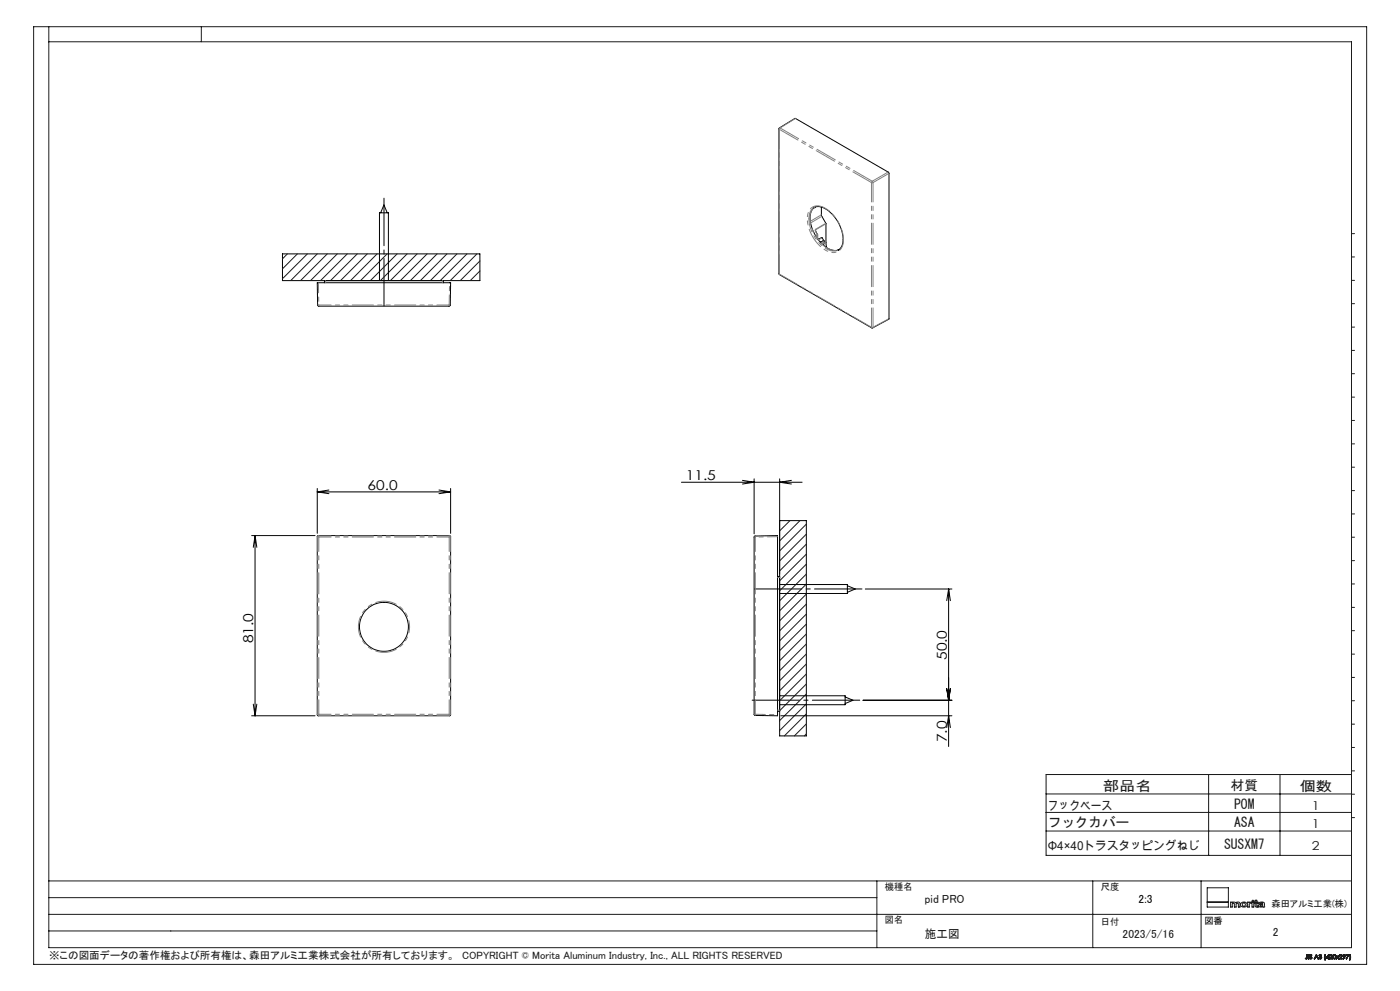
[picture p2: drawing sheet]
<svg xmlns="http://www.w3.org/2000/svg" width="420mm" height="297mm" viewBox="0 0 420 297" stroke-linecap="round" stroke-linejoin="round" font-family="sans-serif">
<g fill="none" stroke="#191924" stroke-width=".3">
<path d="M10.1 8h399.9v281h-399.9zM14.6 8v276h390.8v-271.5h-390.8M60.4 8v4.5M86.2 76.1l-1.5 1.5M89.2 76.1l-4.5 4.5M92.2 76.1l-7.5 7.4M95.2 76.1l-8 8M98.2 76.1l-8 8M101.2 76.1l-8 8M104.2 76.1l-8 8M107.2 76.1l-8 8M110.2 76.1l-8 8"/>
<path d="M113.1 76.1l-7.9 8M116.1 76.1l-7.9 8M119.1 76.1l-8 8M122.1 76.1l-8 8M125.1 76.1l-8 8M128.1 76.1l-8 8M131.1 76.1l-8 8M134.1 76.1l-8 8M137.1 76.1l-8 8M140.1 76.1l-8 8M143.1 76.1l-8 8M144 78.2l-5.9 5.9"/>
<path d="M405.4 70h1M405.4 77h1M144 81.2l-2.9 2.9M405.4 84h1M405.4 91h1M405.4 98h1M405.4 105h1M405.4 112h1M405.4 119h1M405.4 126h1M405.4 133h1M234 156l-.1 .1"/>
<path d="M237 156l-3.1 3.1M240 156l-6.1 6.1M241.9 157.1l-8 8M405.4 140h1M405.4 147h1M405.4 154h1M241.9 160.1l-8 8M241.9 163.1l-8 8M241.9 166.1l-8 8M241.9 169.1l-8 8M241.9 172l-8 8.1M241.9 175l-8 8.1"/>
<path d="M241.9 178l-8 8.1M405.4 161h1M405.4 168h1M405.4 175h1M241.9 181l-8 8.1M241.9 184l-8 8M241.9 187l-8 8M241.9 190l-8 8M241.9 193l-8 8M241.9 196l-8 8M241.9 199l-8 8M405.4 182h1"/>
<path d="M405.4 189h1M405.4 196h1M241.9 202l-8 8M241.9 205l-8 8M241.9 208l-8 8M241.9 211l-8 8M241.9 214l-6.6 6.6M241.9 217l-3.6 3.6M241.9 220l-.6 .6M405.4 203h1M405.4 210h1M405.4 217h1"/>
<path d="M313.8 237.9h91.6M362.6 232.1v24.3M384 232.1v24.3M405.4 232.1h-91.6v24.3h91.6M405.4 224h1M405.4 231h1M405.4 238h1M313.8 243.5h91.6M313.8 249.1h91.6M405.4 245h1M14.6 279h248.5M14.6 274h390.8"/>
<path d="M14.6 269h248.5M14.6 264h390.8M263.1 264v20M327.8 264v20M360.3 264v20M362.2 270.4h6.3M362.2 266.1h6.3v5.7h-6.3zM369.2 270.4h.5v.1l.5-.2 .5 .3a.74 .74 0 0 1 1.3 .2v1h-.5v-.9a.34 .34 0 0 0-.4-.3 .34 .34 0 0 0-.3 .4v.8h-.5v-.9a.32 .32 0 0 0-.3-.3 .32 .32 0 0 0-.3 .4v.8h-.5zM372.4 270.6a.96 .96 0 0 1 1.2-.3 .96 .96 0 0 1 .5 1.2 1 1 0 0 1-1.2 .4 1 1 0 0 1-.7-1.1zM374.3 270.4h.5v.1l.7-.2v.3l-.7 .3v.9h-.5zM375.6 270.4h.5v1.4h-.5zM376.6 269.8h.4v.6h.4v.2h-.4v.9l.4 .1v.3l-.8-.2v-1.1h-.3v-.2h.3z"/>
<path d="M377.7 270.6a.96 .96 0 0 1 1.1-.2 .96 .96 0 0 1 .5 1.1l.1 .3-.6-.1a.79 .79 0 0 1-1.3-.4l.4-.3a.65 .65 0 0 0 .9-.4l-1.2 .2zM378 271.3l.8-.2a.44 .44 0 0 1-.3 .5 .44 .44 0 0 1-.5-.2zM391.7 287.2l-.1 .1M392.1 286.9l-.2 .4-.2-.1M392.1 286.9l-.1 .4-.3-.1M392.1 286.9v-.8l.1 .8M392.2 286.9v.4h-.6M392.2 286.9l-.2 .5-.4-.1M392.5 286.1l.2 1.3zM392.9 287.1h-.1M393.5 286.4l-.4-.1 .5 .9-.4 .2-.4-.3M393.5 286.4l-.4-.2 .1 .4a.41 .41 0 0 1 .3 .6 .41 .41 0 0 1-.7-.1"/>
<path d="M393.6 286.3l-.5-.2-.2 .2 .6 .8-.4 .2-.2-.2M393.6 286.3l-.6-.1-.1 .3 .6 .6-.3 .2-.3-.2M393.6 286.3l-.1 .1M394.9 286.1l.6 1.3-.3-.5h-.6l-.3 .5zM394.9 286.4l.2 .4h-.4zM395.6 287h.2M395.7 286.4l.5-.3 .3 .8-.4 .5-.4-.1-.1-.3M395.7 286.4l.3-.3a.32 .32 0 0 1 .4 .1 .32 .32 0 0 1-.1 .5 .42 .42 0 0 1 0 .7 .42 .42 0 0 1-.7-.4M395.7 286.4h.1M395.8 286.4l.3-.2 .2 .1-.3 .3M395.8 286.4l.2-.2 .3 .1-.3 .3M396 286.7l.3 .1v.4l-.3 .1-.2-.3"/>
<path d="M396 286.7h.1a.3 .3 0 0 1 .3 .4 .3 .3 0 0 1-.3 .2 .3 .3 0 0 1-.3-.3M396 286.6v.1M397.5 287.7h.1M397.5 286.1l-.2 .7 .2 .9M397.5 286.1l-.2 .6 .2 1M397.5 286.1h.2M397.7 286.1l-.2 .6 .1 1M398.5 286.4v.5h-.4zM398.6 286.1h.1M398.6 286.1l.1 1-.2 .3v-.3h-.7zM398.9 286.5l.2-.4 .5 .1 .1 .3-.2 .4M398.9 286.5a.42 .42 0 0 1 .6-.3 .42 .42 0 0 1 0 .7"/>
<path d="M398.9 286.5h.1M399 286.5l.2-.3h.3l.1 .3-.3 .3M399 286.5a.3 .3 0 0 1 .4-.3 .3 .3 0 0 1 .1 .5l-.2 .1M399.3 286.8l-.4 .6h.8l-.6-.1 .4-.4M400 286.2h.6v1.1a.61 .61 0 0 1-.8-.3 .61 .61 0 0 1 .2-.8zM401.8 286.5l.2-.4 .5 .1 .1 .3-.2 .4M401.8 286.5a.43 .43 0 0 1 .6-.4 .43 .43 0 0 1 0 .8M401.8 286.5h.1M401.9 286.5l.2-.3h.3l.1 .3-.3 .3M401.9 286.5a.29 .29 0 0 1 .4-.3 .29 .29 0 0 1 .1 .5l-.2 .1M402.2 286.8l-.5 .6M402.4 286.9l-.4 .4 .6 .1h-1.1l-.3-.4-.4 .4 .4-.5-.4-.4 .4 .3 .5-.3-.4 .4 .4 .5"/>
<path d="M403 286.3h.4v.4h-.4zM403.3 286.8l-.5-.3 .4-.4 .4 .2-.1 .5M403.3 286.8a.39 .39 0 0 1-.4-.5 .39 .39 0 0 1 .6-.2 .39 .39 0 0 1 0 .6v.1M403.3 286.8l-.3 .6 .5-.6M403.9 286.1h.8l-.7 1.3 .5-1.2zM404.8 287.7h.2M404.9 286.1l.1 1-.2 .6M404.9 286.1h.1M405 286.1l.2 1.1-.2 .5M405 286.1l.2 1-.2 .6"/>
<circle cx="373.2" cy="271.1" r=".5"/>
<circle cx="375.9" cy="270" r=".24"/>
<circle cx="400.3" cy="286.8" r=".46"/>
</g>
<path d="M115.2 91.7v-32.3M226.3 176.5h32.3M225.6 209.8h32.3" fill="none" stroke="#000" stroke-width=".3" stroke-dasharray="30.5 1.3 1.3 1.3" stroke-dashoffset="16.2"/>
<g fill="none" stroke="#000" stroke-width=".3">
<path d="M233.8 38.4l4.7-2.9 28.2 16.3v43.8l-4.9 2.7-28.1-16.2zM84.7 76.1h59.3v8h-59.3zM114.2 63.8l1-2.4 1 2.4M243.9 62.5a6.7 6.7 0 0 0 .2 7 9.2 9.2 0 0 0 6.1 5.6l1.5-.2M244.1 62.2v.1a4.3 4.3 0 0 1 5 1.3 10.5 10.5 0 0 1 3.6 9.8l-.4 .8-.8 .8M244.3 62.2l-.5 .3M244.3 62.2h.1M244.6 69l.7 1.3v1.3M244.6 62l-.3 .2M245.4 71.7l1.2-.5 .5 .9M246.4 62.1l.1 2.5 1.3 2.4 .1 7.2M247.1 72.1v.9"/>
<path d="M247.1 72.1l-1 .5M247.1 72.1l-.9 .6M247.1 73l-.4 .2M247.1 72.1h.1M247.1 73v.6M95.2 84.7h40l-.1 6.8-.3 .3h-39.2l-.3-.3zM97.7 84.1h-.4v.6M113.8 84.1v-20.3h2.7v20.3M132.7 84.1h.3v.6M95.2 146.4v13.4M95.2 147.4h40M95.2 147.4l3.5 .6"/>
<path d="M98.7 146.9l-3.5 .5M131.7 146.9l3.5 .5M135.2 146.4v13.4M135.2 147.4l-3.5 .6M204.4 144.5h36.2M222.7 144l3.5 .5-3.5 .6M226.2 143.5v16.5M233.9 143.5v77.1h8v-64.6h-8M237.4 144l-3.5 .5 3.5 .6M75.5 160.5h19M76.5 160.5v54M76.5 160.5l.5 3.5"/>
<path d="M76.5 160.5l-.5 3.5M95.2 160.7h39.9l-.1 53.8-39.8-.1zM226.3 160.7l7-.2v54l-6.8-.1-.3-.3zM233.3 172.8h.6v.3M233.9 175.2h20.3v2.7h-20.3M254.2 175.5l2.4 1-2.4 1M259.6 176.5h26M284.6 176.5v47.2M284.6 176.5l.5 3.5M284.6 176.5l-.6 3.5M75.5 214.5h19M76 211l.5 3.5"/>
<path d="M77 211l-.5 3.5M233.9 212.9v.3h-.6M233.9 208.5h19.6v2.7h-19.6M234.2 214.5h51.4M253.5 208.9l2.4 1-2.4 1M258.9 209.9h26.7M284 206.4l.6 3.5 .5-3.5M284 218l.6-3.5 .5 3.5"/>
<circle cx="115.2" cy="187.8" r="7.3"/>
</g>
<path d="M95.6 161v53.1M135.1 161v53.1M226.6 161v53.1M95.3 214.1v-53.1M134.8 214.1v-53.1" fill="none" stroke="#808080" stroke-width=".3" stroke-dasharray="6.3 1.3 1.3 1.3 1.3 1.3" stroke-dashoffset="2"/>
<g fill="none" stroke="#808080" stroke-width=".3" stroke-dasharray="6.3 1.3 1.3 1.3 1.3 1.3">
<path d="M233.8 38.8l.2-.5M233.8 38.8l-.1-.2M234 38.3h-.2M238.7 35.5l-4.7 2.8M261.7 54.3l-.3 .4M261.7 54.3l4.8-2.8M261.9 54.7h-.5M261.9 54.7l-.2-.4M266.7 51.9l-4.8 2.8M243.1 66.3l3.3-1.9M244.1 62.3a3.7 3.7 0 0 0-1.4 3.3M244.3 62.2l.3-.2"/>
<path d="M244.7 68.7l3.1-1.8M244.7 68.7v.2M244.7 69.4v-.7M244.7 68.9l-.1 .1M244.7 68.9v.4M244.7 69.3v.1M244.8 70.8l.1-.3M244.9 70.8v-.1M244.9 70.5l.3-.2M244.9 70.5v.2M244.9 70.7v.3M245.2 70.3l-.5-.9"/>
<path d="M245.3 70.5l-.1-.2M245.3 70.5l-.4 .2M245.3 71.5v-1M245.3 70.3h-.1M245.3 70.4v.1M245.4 71.7l.2 .1M245.5 71.8h.1M246.3 72.7l.9-.5M246.6 64.8l-3.4 2M246.6 73.1l.7-.4M246.7 71.3l-1.1 .5M247.2 72.9l-.5 .3"/>
<path d="M247.3 72.6l-.8 .4M247.8 72.6l-.7 .4M247.8 67l-3.1 1.9M95.6 91.4h-.3M95.6 91.7v-.3M97.7 84.1v.6M132.7 84.7v-.6M134.8 91.4v.3M135.1 91.4h-.3M233.8 82.1l-.1-.1M233.8 82.1l.1 .2M261.5 98.2l-.1-.1"/>
<path d="M261.8 98.2l.1-.1M261.9 98.1h-.5M261.9 98.1l4.8-2.6M95.3 161l-.1-.2M95.5 160.5l.1 .1M95.6 161h-.3M95.6 160.6l-.3 .4M95.6 161v-.4M134.8 160.6v.4M134.8 160.6l.1-.1M135.1 161h-.3M135.1 161l-.3-.4"/>
<path d="M135.2 160.8l-.1 .2M226.6 161v-.4M226.6 161h-.3M233.9 173.1h-.6M95.2 214.2l.1-.1M95.3 214.1l.3 .3M95.6 214.1h-.3M95.6 214.1v.3M95.6 214.4l-.1 .1M134.8 214.4v-.3M134.8 214.4l.3-.3M134.9 214.5l-.1-.1"/>
<path d="M135.1 214.1h-.3M135.1 214.1l.1 .1M226.6 214.4v-.3M226.6 214.1h-.3M233.3 212.8h.6"/>
</g>
<path d="M95.6 91.4h39.2M95.6 160.6h39.2M134.8 161h-39.2M95.6 214.1h39.2M134.8 214.4h-39.2" fill="none" stroke="#808080" stroke-width=".3" stroke-dasharray="6.3 1.3 1.3 1.3 1.3 1.3" stroke-dashoffset="2.7"/>
<path d="M122.9 187.8a7.7 7.7 0 0 1-11.4 6.8 7.7 7.7 0 0 1-.5-13.2 7.7 7.7 0 0 1 11.8 5.8l.1 .6" fill="none" stroke="#808080" stroke-width=".3" stroke-dasharray="6.3 1.3 1.3 1.3 1.3 1.3" stroke-dashoffset="4.5"/>
<path d="M95.5 84.7l.1 6.7M134.8 91.4l.1-6.7M233.3 160.8l-6.7 .2M226.6 214.1l6.7 .1" fill="none" stroke="#808080" stroke-width=".3" stroke-dasharray="6.3 1.3 1.3 1.3 1.3 1.3" stroke-dashoffset="3.3"/>
<path d="M233.8 38.8v43.3M261.9 54.7v43.4M261.4 98.1v-43.4" fill="none" stroke="#808080" stroke-width=".3" stroke-dasharray="6.3 1.3 1.3 1.3 1.3 1.3" stroke-dashoffset=".5"/>
<path d="M234 38.3l27.7 16M261.4 54.7l-27.6-15.9M233.8 82.1l27.6 16" fill="none" stroke="#808080" stroke-width=".3" stroke-dasharray="6.3 1.3 1.3 1.3 1.3 1.3" stroke-dashoffset="-.1"/>
<path d="M253 71.8a3.3 3.3 0 0 1-1.5 3.5 3.3 3.3 0 0 1-3.9-.3 11.3 11.3 0 0 1-5.2-11.1 3.2 3.2 0 0 1 5.2-1.5 12 12 0 0 1 5.4 9.4" fill="none" stroke="#808080" stroke-width=".3" stroke-dasharray="6.3 1.3 1.3 1.3 1.3 1.3" stroke-dashoffset="2.9"/>
<path d="M242.7 65.6a10.9 10.9 0 0 0 6.5 9.5l.9 .2 1.3-.3" fill="none" stroke="#808080" stroke-width=".3" stroke-dasharray="6.3 1.3 1.3 1.3 1.3 1.3" stroke-dashoffset="2.3"/>
<path d="M250.7 75.1a8.3 8.3 0 0 1-6.8-5.7 6.8 6.8 0 0 1 0-6.9" fill="none" stroke="#808080" stroke-width=".3" stroke-dasharray="6.3 1.3 1.3 1.3 1.3 1.3" stroke-dashoffset="1.3"/>
<g font-size="4.1">
<text x="205.7" y="143.9">11.5</text>
<text x="110.3" y="146.8">60.0</text>
<text x="76" y="192.8" transform="rotate(-90 76 192.8)">81.0</text>
<text x="284" y="197.8" transform="rotate(-90 284 197.8)">50.0</text>
<text x="284" y="222.4" transform="rotate(-90 284 222.4)">7.0</text>
</g>
<g font-size="4.1" fill="#191924">
<text x="330.9" y="237.1">部品名</text>
<text x="369.2" y="236.7">材質</text>
<text x="389.8" y="237.1">個数</text>
<text x="370.3" y="242.4">POM</text>
<text x="314.4" y="248">フックカバー</text>
<text x="370.3" y="248">ASA</text>
<text x="367.2" y="254.4">SUSXM7</text>
</g>
<g font-size="3.7" fill="#191924">
<text x="314.4" y="242.6">フックベース</text>
<text x="393.6" y="242.6">1</text>
<text x="393.6" y="248.2">1</text>
<text x="314.4" y="254.6">Φ4×40トラスタッピングねじ</text>
<text x="393.6" y="254.6">2</text>
</g>
<g font-size="3.5" fill="#191924">
<text x="277.5" y="270.7">pid PRO</text>
<text x="277.5" y="281.3">施工図</text>
<text x="336.8" y="281.3">2023/5/16</text>
<text x="381.8" y="280.7">2</text>
</g>
<text font-size="3.5" x="341.6" y="270.7">2:3</text>
<text font-size="3.2" fill="#191924" x="14.7" y="287.5">※この図面データの著作権および所有権は、森田アルミ工業株式会社が所有しております。　COPYRIGHT © Morita Aluminum Industry, Inc., ALL RIGHTS RESERVED</text>
<g font-size="2.8" fill="#191924">
<text x="265.5" y="266.8">機種名</text>
<text x="330.3" y="266.6">尺度</text>
<text x="381.4" y="271.7">森田アルミ工業(株)</text>
<text x="265.5" y="276.8">図名</text>
<text x="330.3" y="277.3">日付</text>
</g>
<text font-size="2.8" x="361.3" y="276.9">図番</text>
</svg>
